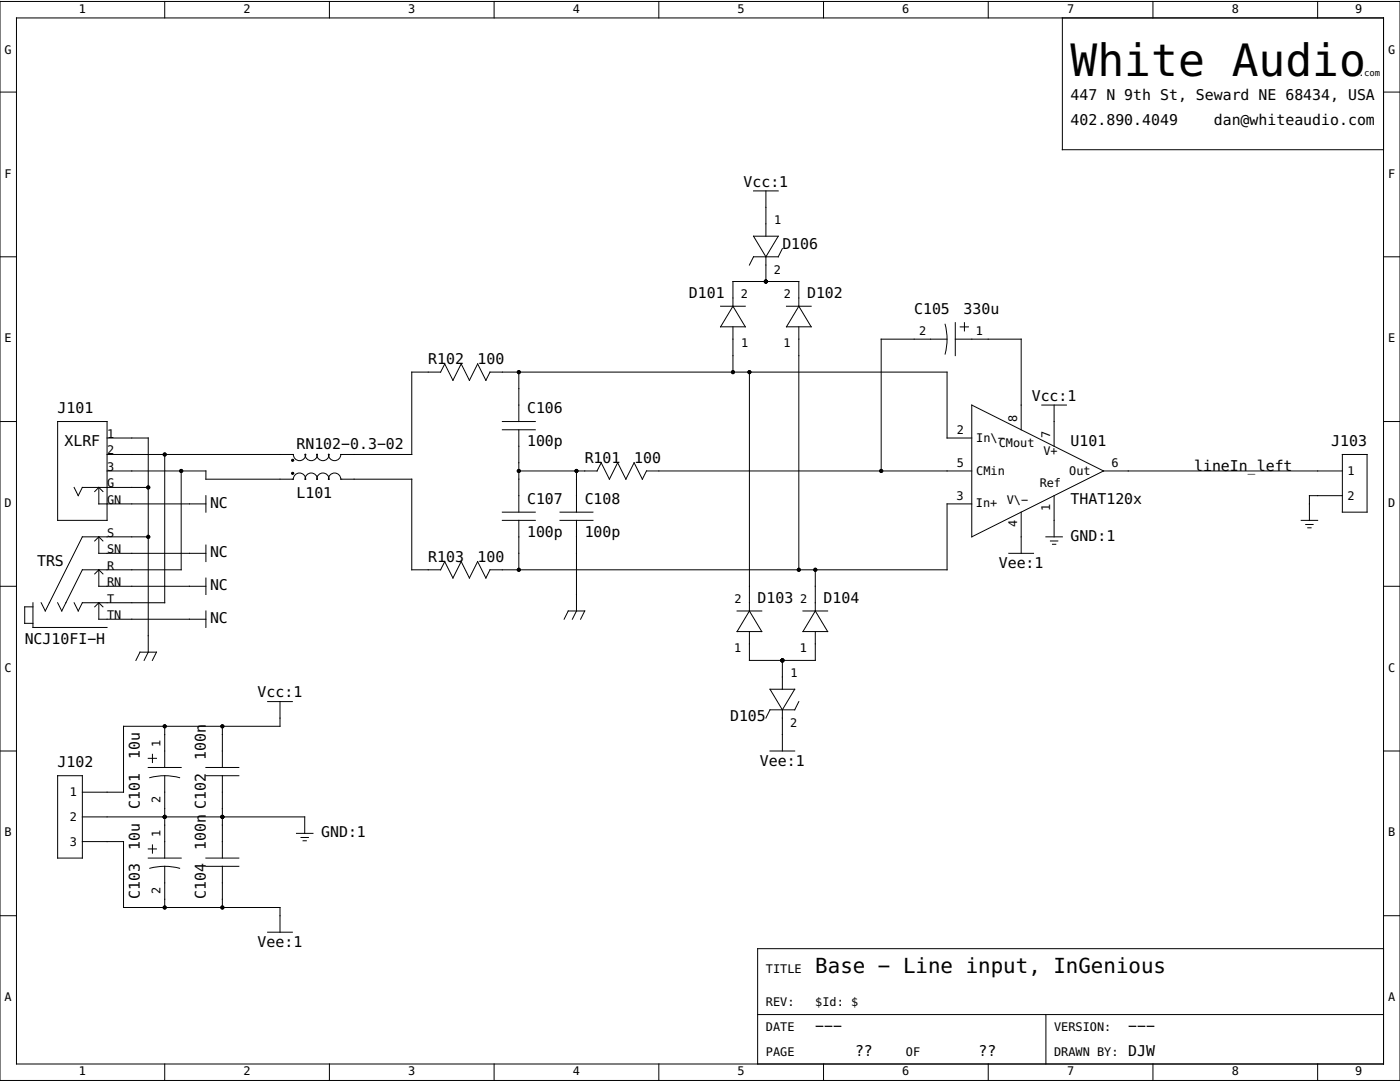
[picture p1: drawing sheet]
<svg xmlns="http://www.w3.org/2000/svg" width="279mm" height="216mm" viewBox="0 0 279 216" stroke-linecap="round" stroke-linejoin="round" font-family="sans-serif">
<g fill="none" stroke="#000" stroke-width=".2">
<path d="M0 .3h279.4v215.3h-279.4zM0 18.4h3.3M3.3 3.6h272.8v208.7h-272.8zM32.9 .3v3.3M65.7 .3v3.3M98.6 .3v3.3M131.5 .3v3.3M164.4 .3v3.3M197.2 .3v3.3M212 3.6v26.3h64.1M230.1 .3v3.3M263 .3v3.3"/>
<path d="M276.1 18.4h3.3M150.4 38.1h4.9M152.8 38.1v9M0 51.2h3.3M150.4 47.1h4.9l-2.5 4.1zM152.8 51.2v5M156.1 49.6l-.8 1.6h-4.9l-.8 1.7M276.1 51.2h3.3M103.5 74.3v9.8M143.8 61.1h4.9M146.3 61.1l2.4 4.1h-4.9zM146.3 61.1v-4.9h13.1v4.9"/>
<path d="M146.3 65.2v9.1M149.6 74.3v47.6M157 61.1h4.9M159.4 61.1l2.5 4.1h-4.9zM159.4 65.2v48.5M188.6 64.7a11.5 11.5 0 0 1 0 6M189 67.7h-13.1v26.3M190.6 67.7h13.2v18.1M190.6 64.4v6.6M191.6 65.2h1.7M192.5 64.4v1.6M0 84.1h3.3"/>
<path d="M11.5 84.1h9.9v19.7h-9.9zM14.8 97.3l.8 1.6 .8-1.6h13.2M19.7 97.3v3.2h21.4M19.7 97.3l-.8 .8M19.7 97.3l.8 .8M21.4 94h19.7v1.6h17.4a1.2 1.2 0 0 1 1.3-1.2 1.2 1.2 0 0 1 1.1 1.3 1.17 1.17 0 0 1 1.2-1.3 1.17 1.17 0 0 1 1.2 1.3 1.17 1.17 0 0 1 1.1-1.3 1.17 1.17 0 0 1 1.2 1.3 1.2 1.2 0 0 1 1.2-1.3 1.2 1.2 0 0 1 1.2 1.2h14.2v18.1h5.7l.9-1.6 1.6 3.2 1.6-3.2 1.7 3.2 1.6-3.2 1.7 3.2 .8-1.6h91.2v-13.2h4.9M21.4 87.4h8.2v42.7l-.8 1.7M32.9 90.7v29.6h-16.5l-.8 1.6-.8-1.6M36.2 94v19.7h-19.8l-4.1 8.2-.8-1.6M41.1 98.9v3.3M100.3 84.1h6.5M100.3 85.8h6.5"/>
<path d="M103.5 94h15.7l.8-1.7 1.6 3.3 1.7-3.3 1.6 3.3 1.7-3.3 1.6 3.3 .8-1.6h64.9M103.5 85.8v16.4M115 94v8.2M193.9 87.4h-4.9v-13.1h-91.2l-.8 1.6-1.7-3.3-1.6 3.3-1.7-3.3-1.6 3.3-1.6-3.3-.9 1.7h-5.7v16.4h-14.2a1.2 1.2 0 0 1-1.2 1.2 1.2 1.2 0 0 1-1.2-1.3 1.17 1.17 0 0 1-1.2 1.3 1.17 1.17 0 0 1-1.1-1.3 1.17 1.17 0 0 1-1.2 1.3 1.17 1.17 0 0 1-1.2-1.3 1.2 1.2 0 0 1-1.1 1.3 1.2 1.2 0 0 1-1.3-1.2h-37.1M193.9 80.8l26.3 13.2-26.3 13.1zM207.9 80.8h4.9M210.4 80.8v8.2M210.4 98.9v8.2M220.2 94h47.7M267.9 90.7h4.9v11.5h-4.9zM267.9 98.9h-6.6v4.9M276.1 84.1h3.3"/>
<path d="M0 117h3.3M19.7 113.7v3.3h21.4M19.7 107.1v3.3h21.4M19.7 107.1l-.8 .8M19.7 107.1l.8 .8M19.7 113.7l-.8 .8M19.7 113.7l.8 .8M29.6 107.1h-13.2l-7.4 14.8-.8-1.6M41.1 108.8v3.3M41.1 115.3v3.3M100.3 102.2h6.5M100.3 103.8h6.5"/>
<path d="M103.5 103.8v9.9M111.8 102.2h6.5M111.8 103.8h6.5M115 103.8v18.1l-.8 1.7M162.7 113.7v8.2M201.3 110.4h5M203.8 102.2v8.2M208.7 107.1h3.3M209.6 107.9h1.5M210 108.6h.7M259.7 103.8h3.3M260.6 104.7h1.5"/>
<path d="M261 105.3h.6M276.1 117h3.3M6.6 120.3v4.9h14.8M6.6 121.1h-1.7v3.3h1.7M19.7 120.3v3.3h21.4M19.7 120.3l-.8 .8M19.7 120.3l.8 .8M27.1 131.8l.8-1.7h3.3l-.8 1.7M41.1 121.9v3.3M53.4 140h4.9M55.9 140v4.9h-31.2v13.2h-8.3M112.6 123.6l.8-1.7h3.3l-.8 1.7"/>
<path d="M147.1 121.9h4.9M149.6 121.9l2.4 4.1h-4.9zM149.6 126v5.8h13.1v-5.8M153.7 137.5h4.9l-2.5 4.1zM156.1 131.8v5.7M159.4 140l-.8 1.6h-4.9l-.9 1.7M160.2 121.9h5M162.7 121.9l2.5 4.1h-5zM0 149.9h3.3M11.5 154.8h4.9v16.4h-4.9zM29.6 153.1h6.6M29.6 151.3h1.6"/>
<path d="M29.9 155.2a11.5 11.5 0 0 1 5.9 0M30.4 150.5v1.7M32.9 144.9v8.2M32.9 154.8v16.4M41.1 153.1h6.6M41.1 154.8h6.6M44.4 144.9v8.2M44.4 154.8v16.4M153.7 149.9h4.9M156.1 141.6v8.3M276.1 149.9h3.3M16.4 163h44.4v3.3"/>
<path d="M16.4 167.9h8.3v13.2h31.2v4.9M29.6 171.2h6.6M29.6 169.4h1.6M29.9 173.3a11.5 11.5 0 0 1 5.9 0M30.4 168.6v1.6M32.9 172.9v8.2M41.1 171.2h6.6M41.1 172.9h6.6M44.4 172.9v8.2M59.2 166.3h3.3M60.1 167.1h1.5M60.5 167.8h.6"/>
<path d="M0 182.7h3.3M53.4 186h4.9M276.1 189.3h-124.9v23M276.1 182.7h3.3M32.9 212.3v3.3M65.7 212.3v3.3M98.6 212.3v3.3M131.5 212.3v3.3M151.2 202.4h124.9M164.4 212.3v3.3M197.2 212.3v3.3M208.7 202.4v9.9"/>
<path d="M230.1 212.3v3.3M263 212.3v3.3"/>
<circle cx="58.4" cy="91.9" r=".21"/>
<circle cx="58.4" cy="94.5" r=".21"/>
</g>
<g fill="#000">
<circle cx="152.8" cy="56.2" r=".41"/>
<circle cx="103.5" cy="74.3" r=".41"/>
<circle cx="146.3" cy="74.3" r=".41"/>
<circle cx="149.6" cy="74.3" r=".41"/>
<circle cx="29.6" cy="97.3" r=".41"/>
<circle cx="32.9" cy="90.7" r=".41"/>
<circle cx="36.2" cy="94" r=".41"/>
<circle cx="58.4" cy="91.9" r=".21"/>
<circle cx="58.4" cy="94.5" r=".21"/>
<circle cx="103.5" cy="94" r=".41"/>
<circle cx="115" cy="94" r=".41"/>
<circle cx="175.9" cy="94" r=".41"/>
<circle cx="29.6" cy="107.1" r=".41"/>
<circle cx="103.5" cy="113.7" r=".41"/>
<circle cx="159.4" cy="113.7" r=".41"/>
<circle cx="162.7" cy="113.7" r=".41"/>
<circle cx="156.1" cy="131.8" r=".41"/>
<circle cx="32.9" cy="144.9" r=".41"/>
<circle cx="44.4" cy="144.9" r=".41"/>
<circle cx="32.9" cy="163" r=".41"/>
<circle cx="44.4" cy="163" r=".41"/>
<circle cx="32.9" cy="181.1" r=".41"/>
<circle cx="44.4" cy="181.1" r=".41"/>
</g>
<text font-size="8.9" x="213.7" y="15.1">White Audio</text>
<text font-size="4.2" x="162.7" y="194.2">Base − Line input, InGenious</text>
<g font-size="3">
<text x="213.7" y="20">447 N 9th St, Seward NE 68434, USA</text>
<text x="213.7" y="24.9">402.890.4049</text>
<text x="242.2" y="24.9">dan@whiteaudio.com</text>
<text x="148.4" y="37.3">Vcc:1</text>
<text x="156.1" y="49.6">D106</text>
<text x="137.5" y="59.5">D101</text>
<text x="161.1" y="59.5">D102</text>
<text x="182.4" y="62.7">C105</text>
<text x="192.3" y="62.7">330u</text>
<text x="85.5" y="72.6">R102</text>
<text x="95.3" y="72.6">100</text>
<text x="11.5" y="82.5">J101</text>
<text x="105.2" y="82.5">C106</text>
<text x="205.9" y="80">Vcc:1</text>
<text x="12.9" y="89">XLRF</text>
<text x="59.2" y="89.6">RN102−0.3−02</text>
<text x="105.2" y="89">100p</text>
<text x="213.7" y="89">U101</text>
<text x="265.7" y="89">J103</text>
<text x="116.7" y="92.3">R101</text>
<text x="126.6" y="92.3">100</text>
<text x="238.3" y="94">lineIn_left</text>
<text x="41.9" y="101.3">NC</text>
<text x="59.2" y="99.5">L101</text>
<text x="105.2" y="100.5">C107</text>
<text x="116.7" y="100.5">C108</text>
<text x="213.7" y="100.5">THAT120x</text>
<text x="105.2" y="107.1">100p</text>
<text x="116.7" y="107.1">100p</text>
<text x="213.7" y="107.9">GND:1</text>
<text x="7.4" y="112.9">TRS</text>
<text x="41.9" y="111.2">NC</text>
<text x="85.5" y="112.1">R103</text>
<text x="95.3" y="112.1">100</text>
<text x="199.3" y="113.4">Vee:1</text>
<text x="41.9" y="117.8">NC</text>
<text x="41.9" y="124.3">NC</text>
<text x="151.2" y="120.3">D103</text>
<text x="164.4" y="120.3">D104</text>
<text x="4.9" y="128.5">NCJ10FI−H</text>
<text x="51.4" y="139.2">Vcc:1</text>
<text x="145.7" y="143.8">D105</text>
<text x="11.5" y="153.1">J102</text>
<text x="27.9" y="151.5" transform="rotate(-90 27.9 151.5)">10u</text>
<text x="41.1" y="151.6" transform="rotate(-90 41.1 151.6)">100n</text>
<text x="151.7" y="152.8">Vee:1</text>
<text x="27.9" y="161.4" transform="rotate(-90 27.9 161.4)">C101</text>
<text x="41.1" y="161.4" transform="rotate(-90 41.1 161.4)">C102</text>
<text x="64.1" y="167.1">GND:1</text>
<text x="27.9" y="169.6" transform="rotate(-90 27.9 169.6)">10u</text>
<text x="41.1" y="169.7" transform="rotate(-90 41.1 169.7)">100n</text>
<text x="27.9" y="179.4" transform="rotate(-90 27.9 179.4)">C103</text>
<text x="41.1" y="179.4" transform="rotate(-90 41.1 179.4)">C104</text>
<text x="51.4" y="189">Vee:1</text>
<text x="162.7" y="205.7">−−−</text>
<text x="225.2" y="205.7">−−−</text>
<text x="170.6" y="210.7">??</text>
<text x="195.3" y="210.7">??</text>
<text x="225.2" y="210.7">DJW</text>
</g>
<g font-size="2.4">
<text x="15.7" y="2.6">1</text>
<text x="48.6" y="2.6">2</text>
<text x="81.5" y="2.6">3</text>
<text x="114.3" y="2.6">4</text>
<text x="147.2" y="2.6">5</text>
<text x="180.1" y="2.6">6</text>
<text x="212.9" y="2.6">7</text>
<text x="245.8" y="2.6">8</text>
<text x="270.5" y="2.6">9</text>
<text x=".9" y="10.8">G</text>
<text x="277" y="10.8">G</text>
<text x=".9" y="35.4">F</text>
<text x="277" y="35.4">F</text>
<text x="154.5" y="44.7">1</text>
<text x="147.8" y="59.5">2</text>
<text x="154.4" y="54.7">2</text>
<text x="156.4" y="59.5">2</text>
<text x=".9" y="68.3">E</text>
<text x="147.9" y="69.3">1</text>
<text x="156.3" y="69.3">1</text>
<text x="183.5" y="66.9">2</text>
<text x="194.8" y="66.9">1</text>
<text x="277" y="68.3">E</text>
<text x="21.4" y="87.4">1</text>
<text x="190.9" y="86.7">2</text>
<text x="194.8" y="88.1">In\−</text>
<text x="199.3" y="89.2">CMout</text>
<text x="203" y="84.2" transform="rotate(-90 203 84.2)">8</text>
<text x="209.5" y="87.5" transform="rotate(-90 209.5 87.5)">7</text>
<text x="21.4" y="94">3</text>
<text x="21.4" y="90.7">2</text>
<text x="190.9" y="93.2">5</text>
<text x="194.8" y="94.7">CMin</text>
<text x="208.3" y="90.8">V+</text>
<text x="213.4" y="94.7">Out</text>
<text x="221.8" y="93.2">6</text>
<text x="268.9" y="94.8">1</text>
<text x=".9" y="101.2">D</text>
<text x="21.4" y="97.3">G</text>
<text x="21.4" y="100.5">GN</text>
<text x="190.9" y="99.7">3</text>
<text x="194.8" y="101.2">In+</text>
<text x="200.9" y="100.5">V\−</text>
<text x="207.5" y="97.3">Ref</text>
<text x="209.5" y="101.9" transform="rotate(-90 209.5 101.9)">1</text>
<text x="268.9" y="99.7">2</text>
<text x="277" y="101.2">D</text>
<text x="21.4" y="107.1">S</text>
<text x="203" y="105.2" transform="rotate(-90 203 105.2)">4</text>
<text x="21.4" y="110.4">SN</text>
<text x="21.4" y="113.7">R</text>
<text x="21.4" y="117">RN</text>
<text x="21.4" y="120.3">T</text>
<text x="21.4" y="123.6">TN</text>
<text x="146.6" y="120.3">2</text>
<text x="159.7" y="120.3">2</text>
<text x="146.5" y="130.1">1</text>
<text x="159.6" y="130.1">1</text>
<text x=".9" y="134">C</text>
<text x="157.8" y="135.1">1</text>
<text x="277" y="134">C</text>
<text x="32" y="149" transform="rotate(-90 32 149)">1</text>
<text x="157.7" y="145.1">2</text>
<text x="14" y="158.9">1</text>
<text x="32" y="160.3" transform="rotate(-90 32 160.3)">2</text>
<text x=".9" y="166.9">B</text>
<text x="14" y="163.8">2</text>
<text x="32" y="167.1" transform="rotate(-90 32 167.1)">1</text>
<text x="277" y="166.9">B</text>
<text x="14" y="168.8">3</text>
<text x="32" y="178.4" transform="rotate(-90 32 178.4)">2</text>
<text x="152.8" y="194.2">TITLE</text>
<text x=".9" y="199.8">A</text>
<text x="152.8" y="200.8">REV:</text>
<text x="162.7" y="200.8">$Id: $</text>
<text x="277" y="199.8">A</text>
<text x="152.8" y="205.7">DATE</text>
<text x="210.4" y="205.7">VERSION:</text>
<text x="15.7" y="214.6">1</text>
<text x="48.6" y="214.6">2</text>
<text x="81.5" y="214.6">3</text>
<text x="114.3" y="214.6">4</text>
<text x="147.2" y="214.6">5</text>
<text x="152.8" y="210.7">PAGE</text>
<text x="180.1" y="214.6">6</text>
<text x="180.8" y="210.7">OF</text>
<text x="210.4" y="210.7">DRAWN BY:</text>
<text x="212.9" y="214.6">7</text>
<text x="245.8" y="214.6">8</text>
<text x="270.5" y="214.6">9</text>
</g>
<text font-size="1.8" x="271.2" y="15.1">.com</text>
</svg>
